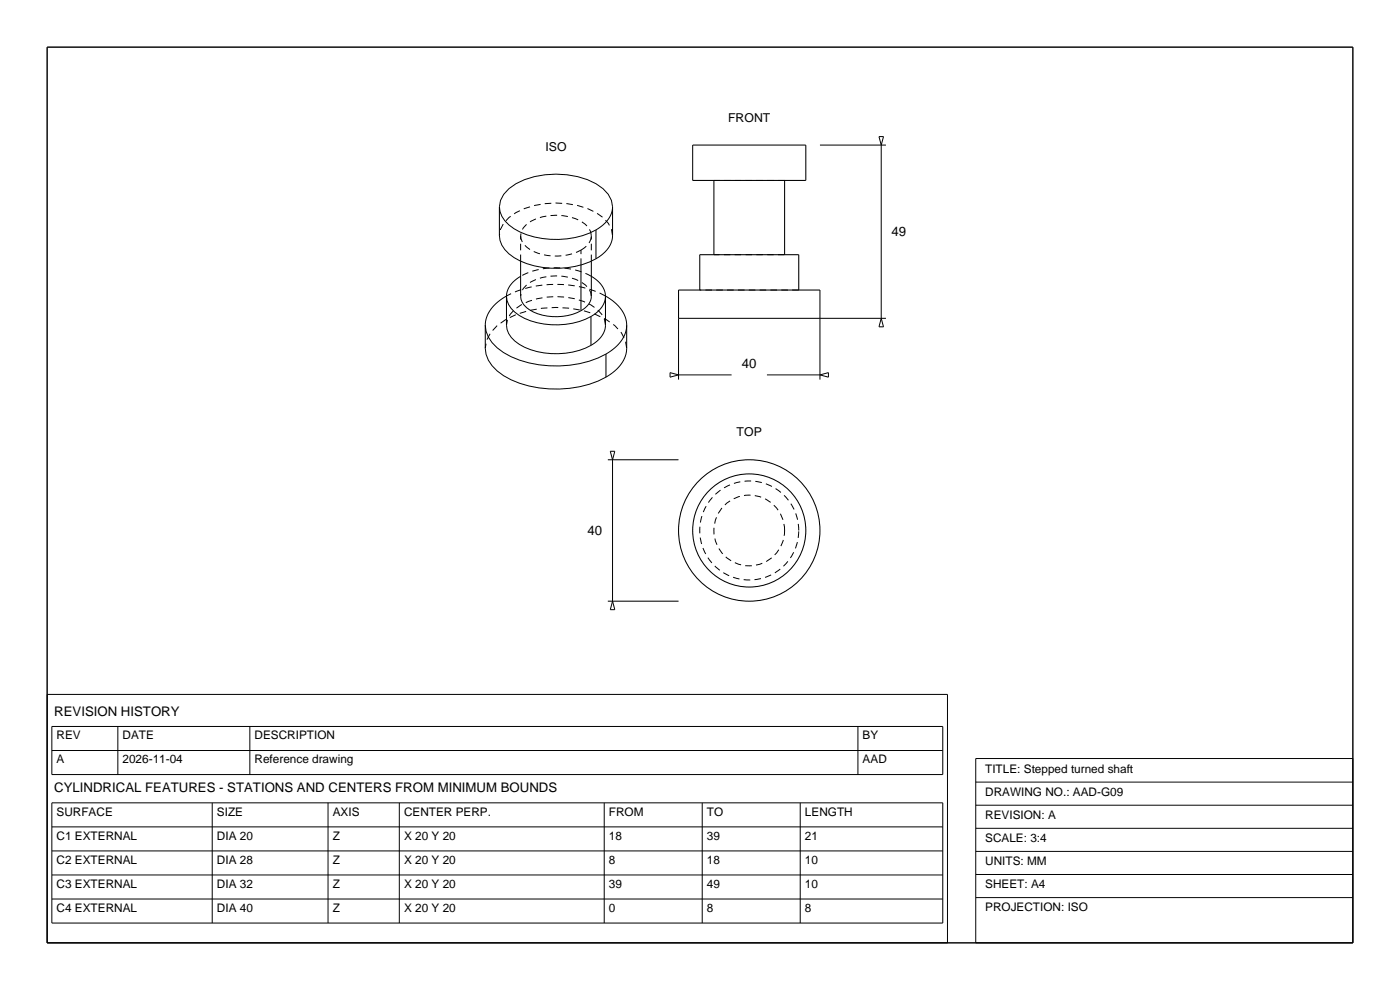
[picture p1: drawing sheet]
<svg xmlns="http://www.w3.org/2000/svg" width="297mm" height="210mm" viewBox="0 0 297 210" stroke-linecap="round" stroke-linejoin="round" font-family="sans-serif">
<path d="M10 10h277v190h-277z" fill="none" stroke="#000" stroke-width=".3"/>
<g fill="none" stroke="#000" stroke-width=".22">
<path d="M146.9 30.8h24v7.5h-24zM151.4 38.3v15.7M166.4 38.3v15.7M105.9 43.9v6.1M110.4 55.4v7.5M123.3 56.2v9.7M125.4 55.4v7.5M126.4 48.8v6.1M129.9 43.9v6.1M102.9 69v4.9M107.4 62.9v6.1M125.4 67.1v6.2"/>
<path d="M128.4 62.9v6.1M128.6 75.1v4.9M132.9 69v4.9M143.9 61.5h30v6h-30zM148.4 61.5v-7.5h21v7.5"/>
<circle cx="158.9" cy="112.5" r="15"/>
<circle cx="158.9" cy="112.5" r="12"/>
</g>
<g fill="none" stroke="#000" stroke-width=".21" stroke-dasharray="1.4 .9" stroke-linecap="butt">
<path d="M166.4 38.3h-15M110.4 55.4v-5.4M110.4 50a4.1 4.1 0 0 0 2.8 3.3 11.8 11.8 0 0 0 10.1-.2M123.3 56.2v-3.1M123.3 53.1a3.8 3.8 0 0 0 2.1-3.1M125.4 55.4v-5.4M125.4 58.6a16.4 16.4 0 0 0-15 0M125.4 50a3.8 3.8 0 0 0-2.1-3.1 11.4 11.4 0 0 0-11.6 .7l-.7 .7-.4 .8-.2 .9M129.9 50a6 6 0 0 0-3.5-4.9 18.8 18.8 0 0 0-16.9 0 6 6 0 0 0-3.6 4.9M166.4 54h-15M125.4 62.9a3.8 3.8 0 0 0-2.1-3.1 11.4 11.4 0 0 0-11.6 .6l-.7 .8-.4 .8-.2 .9M128.4 62.8a23.5 23.5 0 0 0-21 0"/>
<path d="M128.4 69a5.3 5.3 0 0 0-3-4.3 16.4 16.4 0 0 0-14.9 0 5.2 5.2 0 0 0-3.1 4.3M132.9 73.9a7.5 7.5 0 0 0-4.3-6.1 23.4 23.4 0 0 0-21.3 0 7.5 7.5 0 0 0-4.4 6.1M169.4 61.5h-21M166.4 112.5a7.5 7.5 0 0 0-10.9-6.6 7.5 7.5 0 0 0-.9 12.7 7.5 7.5 0 0 0 11.8-5v-1.1M169.4 112.5a10.5 10.5 0 0 0-15.3-9.3 10.5 10.5 0 0 0-1.1 18 10.5 10.5 0 0 0 16.4-7.4v-1.3"/>
</g>
<g fill="none" stroke="#000" stroke-width=".21">
<path d="M173.9 30.8h14M186.5 29h.9l-.5 1.8zM186.9 30.8v36.7M105.9 50a6.5 6.5 0 0 0 4.4 5.3 18.4 18.4 0 0 0 16.9-.9 5.6 5.6 0 0 0 2.7-4.4M108 40a17.3 17.3 0 0 1 14.5-2.5 11.1 11.1 0 0 1 6.5 3.7 4.3 4.3 0 0 1 .2 5 7.8 7.8 0 0 1-2.8 2.6 18.6 18.6 0 0 1-17.3-.3 5.2 5.2 0 0 1-2.9-6l.7-1.3zM110.4 58.6a4.9 4.9 0 0 0-2.8 5.1 7.1 7.1 0 0 0 4.9 4.4 15.4 15.4 0 0 0 14.2-1.9 4.1 4.1 0 0 0-.3-6.9l-1-.7M102.9 73.9a7 7 0 0 0 3.9 5.8 23.1 23.1 0 0 0 22.3 0 7.3 7.3 0 0 0 3.8-5.8M107.4 69a5.7 5.7 0 0 0 3.9 4.7 15.5 15.5 0 0 0 15.4-1.4 4.5 4.5 0 0 0 1.7-3.3M107.4 62.8a7.6 7.6 0 0 0-4.5 6.2 7 7 0 0 0 3.9 5.8 23.1 23.1 0 0 0 22.3 0 6.9 6.9 0 0 0 3.8-6.7 8.1 8.1 0 0 0-4.5-5.3M110.4 62.9a4.1 4.1 0 0 0 2.8 3.3 10.9 10.9 0 0 0 11.2-1.1l.8-1.2 .2-1M142.1 79l1.8 .5-1.8 .5zM143.9 67.5v13"/>
<path d="M143.9 79.5h11.3M162.7 79.5h11.2M173.9 79.5l1.8-.5v1zM186.9 67.5l.5 1.8h-.9zM187.9 67.5h-14v13M128.9 97.5h15M129.5 95.7h.9l-.5 1.8zM129.9 97.5v30M128.9 127.5h15M129.9 127.5l.5 1.8h-.9zM10 147.3h191v52.7h-191zM11 154.1h189v10.2h-189z"/>
<path d="M11 159.2h189M25 154.1v10.2M53 154.1v10.2M182 154.1v10.2M11 170.3h189v25.5h-189zM11 175.4h189M45 170.3v25.5M69.6 170.3v25.5M84.7 170.3v25.5M128.2 170.3v25.5M149 170.3v25.5M169.8 170.3v25.5"/>
<path d="M207 160.9h80v39.1h-80zM207 165.9h80M207 170.8h80M207 175.7h80M11 180.5h189M11 185.6h189M11 190.7h189M207 180.6h80M207 185.5h80M207 190.4h80"/>
</g>
<g font-size="2.8">
<text x="189.1" y="50.1">49</text>
<text x="157.4" y="78.1">40</text>
<text x="124.6" y="113.5">40</text>
<text x="11.5" y="151.8">REVISION HISTORY</text>
<text x="11.5" y="168">CYLINDRICAL FEATURES - STATIONS AND CENTERS FROM MINIMUM BOUNDS</text>
</g>
<g font-size="2.6">
<text x="154.5" y="25.8">FRONT</text>
<text x="115.7" y="31.9">ISO</text>
<text x="156.3" y="92.5">TOP</text>
</g>
<g font-size="2.5">
<text x="12" y="156.8">REV</text>
<text x="12" y="161.9">A</text>
<text x="26" y="156.8">DATE</text>
<text x="26" y="161.9">2026-11-04</text>
<text x="54" y="156.8">DESCRIPTION</text>
<text x="54" y="161.9">Reference drawing</text>
<text x="183" y="156.8">BY</text>
<text x="183" y="161.9">AAD</text>
<text x="209" y="163.9">TITLE: Stepped turned shaft</text>
<text x="12" y="173">SURFACE</text>
<text x="46" y="173">SIZE</text>
<text x="70.6" y="173">AXIS</text>
<text x="85.7" y="173">CENTER PERP.</text>
<text x="129.2" y="173">FROM</text>
<text x="150" y="173">TO</text>
<text x="170.8" y="173">LENGTH</text>
<text x="209" y="168.8">DRAWING NO.: AAD-G09</text>
<text x="209" y="173.7">REVISION: A</text>
<text x="12" y="178.1">C1 EXTERNAL</text>
<text x="46" y="178.1">DIA 20</text>
<text x="70.6" y="178.1">Z</text>
<text x="85.7" y="178.1">X 20 Y 20</text>
<text x="129.2" y="178.1">18</text>
<text x="150" y="178.1">39</text>
<text x="170.8" y="178.1">21</text>
<text x="209" y="178.6">SCALE: 3:4</text>
<text x="12" y="183.2">C2 EXTERNAL</text>
<text x="46" y="183.2">DIA 28</text>
<text x="70.6" y="183.2">Z</text>
<text x="85.7" y="183.2">X 20 Y 20</text>
<text x="129.2" y="183.2">8</text>
<text x="150" y="183.2">18</text>
<text x="170.8" y="183.2">10</text>
<text x="209" y="183.5">UNITS: MM</text>
<text x="12" y="188.3">C3 EXTERNAL</text>
<text x="46" y="188.3">DIA 32</text>
<text x="70.6" y="188.3">Z</text>
<text x="85.7" y="188.3">X 20 Y 20</text>
<text x="129.2" y="188.3">39</text>
<text x="150" y="188.3">49</text>
<text x="170.8" y="188.3">10</text>
<text x="209" y="188.4">SHEET: A4</text>
<text x="12" y="193.4">C4 EXTERNAL</text>
<text x="46" y="193.4">DIA 40</text>
<text x="70.6" y="193.4">Z</text>
<text x="85.7" y="193.4">X 20 Y 20</text>
<text x="129.2" y="193.4">0</text>
<text x="150" y="193.4">8</text>
<text x="170.8" y="193.4">8</text>
<text x="209" y="193.3">PROJECTION: ISO</text>
</g>
</svg>
